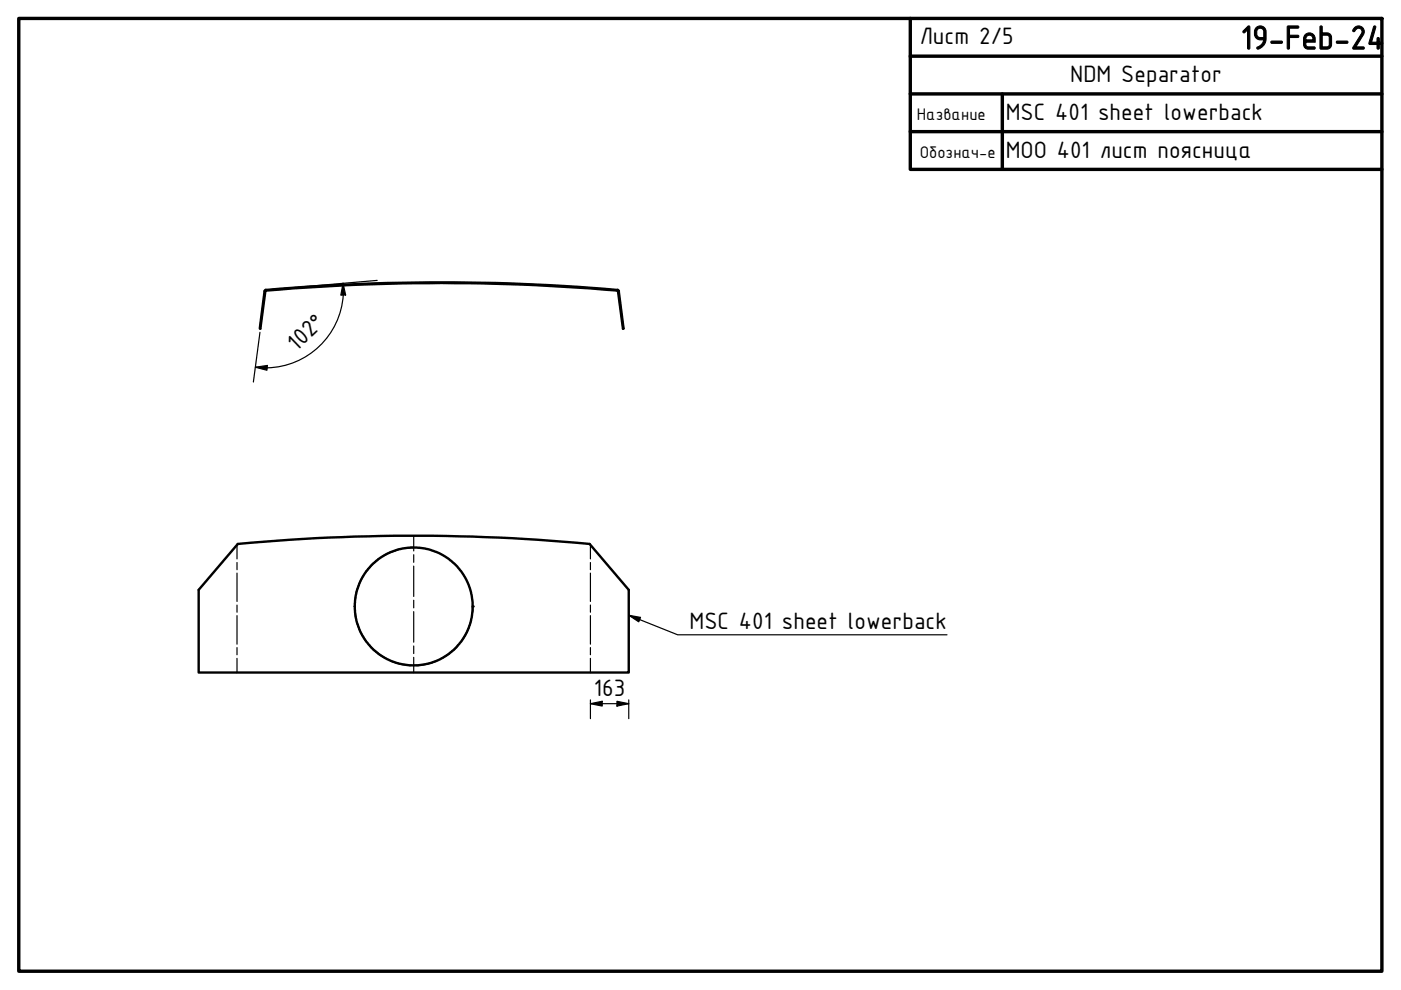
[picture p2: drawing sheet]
<svg xmlns="http://www.w3.org/2000/svg" width="297mm" height="210mm" viewBox="0 0 297 210" stroke-linecap="round" stroke-linejoin="round" font-family="sans-serif">
<!-- layer: Hidden (ISO) -->
<g fill="none" stroke="#000" stroke-width=".34">
<path d="M56.1 61.7h.1M56.2 61.7h.1M56.4 61.5v.1M81.2 60v.2M106.1 60v.2M130.9 61.5v.1M131 61.7h.1M131.1 61.7h.1M80.3 118.5l-1.6 1.4-1.1 1.4M84.8 116.4l-1.9 .6-1.7 .9M87.7 116.1l-1.9 .1M75.4 126.6l-.2 2.9 .2 1.3"/>
<path d="M75.6 131.9l.8 2.1 1.2 1.9M77 122.1l-1 2-.4 1.6M78.3 136.8l1.9 1.8 1.6 1M97.1 136.8l-1.9 1.8-1.6 1M99.8 131.9l-.8 2.1-1.2 1.9M100.2 128.6l-.2 2.2M82.8 140.1a13.8 13.8 0 0 0 4.4 1M92.6 140.1a13.8 13.8 0 0 1-4.3 1"/>
</g>
<circle cx="131.1" cy="61.7" r=".17" fill="#000"/>
<!-- layer: Visible (ISO) -->
<g fill="none" stroke="#000" stroke-width=".51">
<path d="M56.1 61.7l-1 8h.1l1.1-8a423.3 423.3 0 0 1 74.7 0l1.1 8h.1l-1-8M56.4 61.4l-.3 .3M56.4 61.5a432.2 432.2 0 0 1 74.5 0M130.9 61.4l.3 .3M50.4 115.3a401 401 0 0 1 74.6 0l8.3 9.8v17.5h-91.2v-17.5z"/>
<circle cx="87.7" cy="128.6" r="12.5"/>
</g>
<!-- layer: Bend Centerline (ISO) -->
<g fill="none" stroke="#000" stroke-width=".25">
<path d="M50.2 115.5v3M50.2 119.3v1.5M87.7 113.6v3.2M87.7 117.6v1.6M125.2 115.5v3M125.2 119.3v1.5M50.2 121.5v6M50.2 128.3v1.5M50.2 130.5v6.1M50.2 137.3v1.5M50.2 139.6v3M87.7 120v6.5"/>
<path d="M87.7 127.3v1.6M87.7 129.7v6.5M87.7 137v1.6M87.7 139.4v3.2M125.2 121.5v6M125.2 128.3v1.5M125.2 130.5v6.1M125.2 137.3v1.5M125.2 139.6v3"/>
</g>
<!-- layer: Visible (ISO) -->
<circle cx="100.2" cy="128.6" r=".25" fill="#000"/>
<!-- layer: Border (ISO) -->
<path d="M4 3.9h289v202h-289zM193 3.9v32h100M193 19.9h100M193 11.9h100M212.5 19.9v16M193 27.9h100" fill="none" stroke="#000" stroke-width=".72"/>
<!-- layer: Sketch Geometry (ISO) -->
<path d="M80 59.5l-23.6 2" fill="none" stroke="#000" stroke-width=".25"/>
<!-- layer: Dimension (ISO) -->
<path d="M54.1 77.9l2.6-.4-.1 1zM54.1 77.9l2.5 .1M55.1 70.5l-1.4 10.5M72.7 60l.6 2.5-1 .1zM72.7 60a16.5 16.5 0 0 1-16.1 18M125.2 149.2l2.5-.5v1zM125.2 149.2h8.1M125.2 148.4v4M130.8 148.7l2.5 .5-2.5 .5zM133.3 148.4v4" fill="none" stroke="#000" stroke-width=".25"/>
<path d="M54.1 77.9l2.6-.4-.1 1zM72.7 60l.6 2.5-1 .1zM125.2 149.2l2.5-.5v1zM130.8 148.7l2.5 .5-2.5 .5z" fill="#000"/>
<!-- layer: Symbol (ISO) -->
<path d="M133.3 130.4l2.5 .5-.4 .9zM133.3 130.4l10.4 4.2h57.1" fill="none" stroke="#000" stroke-width=".25"/>
<path d="M133.3 130.4l2.5 .5-.4 .9z" fill="#000"/>
<text font-size="7.7" x="263" y="10.4">19-Feb-24</text>
<g font-size="5.4">
<text x="195" y="9.4">Лист 2/5</text>
<text x="226.9" y="17.4">NDM Separator</text>
<text x="213.2" y="25.4">MSC 401 sheet lowerback</text>
<text x="213.2" y="33.4">МОО 401 лист поясница</text>
<text x="62.9" y="74.7" transform="rotate(-44 62.9 74.7)">102°</text>
<text x="146.2" y="133.3">MSC 401 sheet lowerback</text>
<text x="125.9" y="147.6">163</text>
</g>
<g font-size="3.9">
<text x="194.4" y="25.4">Название</text>
<text x="195" y="33.4">Обознач-е</text>
</g>
</svg>
